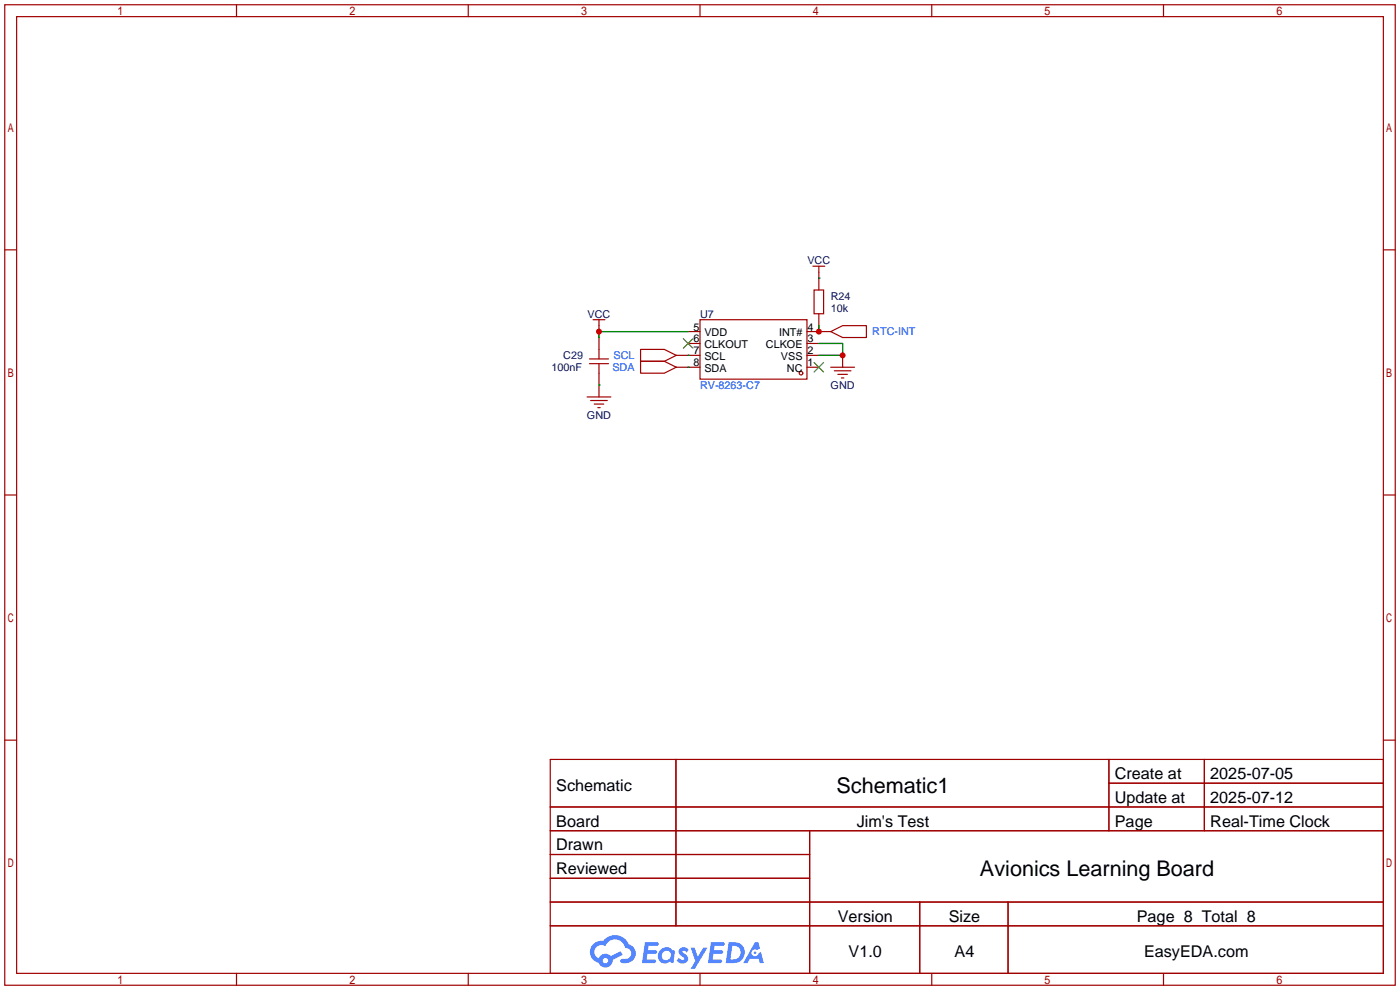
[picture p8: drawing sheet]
<svg xmlns="http://www.w3.org/2000/svg" width="299mm" height="212mm" viewBox="0 0 299 212" stroke-linecap="round" stroke-linejoin="round" font-family="sans-serif">
<g fill="none" stroke="#a10000" stroke-width=".25">
<path d="M1 1h297.2v209.6h-297.2zM3.6 3.6h292.1v204.4h-292.1zM50.5 1v2.6M100.1 1v2.6M149.6 1v2.6M199.1 1v2.6M248.7 1v2.6M1 53.4h2.6M295.7 53.4h2.5M1 105.8h2.6M295.7 105.8h2.5M1 158.2h2.6"/>
<path d="M295.7 158.2h2.5M117.6 162.3h178.1v45.7h-178.1zM117.6 172.5h178.1M117.6 177.5h178.1M144.5 162.3v35.6M173 177.5v30.5M237 162.3v15.2M237 167.4h58.7M257.4 162.3v15.2M117.6 182.6h55.4M117.6 192.8h178.1M117.6 187.7h55.4"/>
<path d="M117.6 197.9h178.1M196.6 192.8v15.2M215.4 192.8v15.2M50.5 208v2.6M100.1 208v2.6M149.6 208v2.6M199.1 208v2.6M248.7 208v2.6"/>
</g>
<g fill="#5487ff">
<path d="M145.3 202.7a1.3 1.3 0 0 1 1.9 .3l-.4 .6a.54 .54 0 0 0-.9-.2l.1 .2a1.34 1.34 0 0 1 .9 1.8 1.47 1.47 0 0 1-2.3-.1l.5-.6 .8 .5a.31 .31 0 0 0 .4-.3 .31 .31 0 0 0-.3-.4 1.12 1.12 0 0 1-.7-1.8z"/>
<path d="M147.6 202.5h.9l.6 2 1.2-2h.9l-2.7 4.6h-.9l1-1.7z"/>
<path d="M137.8 201.4h1.7a1.31 1.31 0 0 1 1.2 .2 .4 .4 0 0 1-.3 .5l-1.8 .1-.1 .9h1.6a.4 .4 0 0 1 .4 .4 .4 .4 0 0 1-.5 .4h-1.6l-.2 1.2h1.4a.46 .46 0 0 1 .5 0 .46 .46 0 0 1 .1 .5l-.4 .2h-2.6z"/>
<path d="M151.9 201.4h1.7a1.32 1.32 0 0 1 1.2 .2 .39 .39 0 0 1-.3 .5l-1.8 .1-.1 .9h1.6a.4 .4 0 0 1 .4 .4 .4 .4 0 0 1-.4 .4h-1.7l-.2 1.2h1.4a.46 .46 0 0 1 .5 0 .46 .46 0 0 1 .1 .5l-.4 .2h-2.6z"/>
<path d="M161.3 201.4h.8l.3 1.3-.6 .4a.75 .75 0 0 0-1.1 .3 .75 .75 0 0 0 .5 1 .75 .75 0 0 0 .9-.7l.5-.2 .6 2.3h-.8l-.3-.9h-1.8l-.5 .9h-1z"/>
<path d="M155.7 201.4l-.6 4.4h1.5a2.27 2.27 0 0 0 2.6-2.2 2.27 2.27 0 0 0-2.7-2.2zM156.5 202.1a1.5 1.5 0 0 1 1.8 1.6 1.5 1.5 0 0 1-1.9 1.4h-.3z"/>
<path d="M141.2 203a1.6 1.6 0 0 0-.3 2.3 1.6 1.6 0 0 0 2.3 .2l.7 .3 .3-2.4-.1-.3-.5-.1a1.58 1.58 0 0 0-2.4 0zM141.8 203.5a.98 .98 0 0 1 1.6 .4 .98 .98 0 0 1-1.1 1.3 .94 .94 0 0 1-.9-.7 .94 .94 0 0 1 .4-1z"/>
<path d="M126.8 201.8a2.37 2.37 0 0 0 1.1 4 1.54 1.54 0 0 0 1.8 1 1.54 1.54 0 0 0 1.2-1.6l2.2-1.1-.5-.8-2 1a1.57 1.57 0 0 0-2.7 .5 1.5 1.5 0 0 1-.7-2.1 1.5 1.5 0 0 1 2.2-.5 2.23 2.23 0 0 1 2.3-1.4 2.23 2.23 0 0 1 2 1.8 1.16 1.16 0 0 1 1.2 1.1 1.16 1.16 0 0 1-1.1 1.2h-.7a.47 .47 0 0 0-.5 .4 .47 .47 0 0 0 .4 .5 2.17 2.17 0 0 0 2.5-.9 2.17 2.17 0 0 0-.3-2.7l-.8-.4a3.2 3.2 0 0 0-5.5-.7l-1.1 .1zM128.8 205.3a.6 .6 0 0 1 1.2 0 .6 .6 0 0 1-1.2 0z"/>
<circle cx="161.4" cy="203.6" r=".28"/>
</g>
<g fill="none" stroke="#a10000" stroke-width=".25">
<path d="M173.7 56.9h2.6M175 56.9v5.1M126 76.7h4M126 77.7h4M126.7 68.3h2.6M128 68.3v2.6M128 72.1v4.6M128 77.7v7.1M136.9 77.2h5.1l2.5 1.3-2.5 1.3h-5.1zM136.9 74.7h5.1l2.5 1.2-2.5 1.3h-5.1zM144.5 78.5h5.1M144.5 75.9h5.1"/>
<path d="M147.1 73.4h2.5M147.1 70.9h2.5M149.6 68.3h22.9v12.7h-22.9zM172.5 78.5h2.5M172.5 75.9h2.5M172.5 73.4h2.5M172.5 70.9h5M174 62h2v5.1h-2zM175 67.1v2.5M177.5 70.9l2.6-1.3h5.1v2.5h-5.1zM177.5 78.5h5.1M178.3 79.2h3.6"/>
<path d="M180.1 75.9v2.6M125.5 84.8h5.1M126.2 85.6h3.6M127 86.4h2M127.8 87.1h.5M179.1 80h2M179.8 80.8h.5"/>
<circle cx="171.2" cy="79.8" r=".38"/>
</g>
<path d="M146 72.4l2.1 2M148.1 72.4l-2.1 2M174 77.5l2 2M176 77.5l-2 2" fill="none" stroke="#3c3" stroke-width=".25"/>
<path d="M175 59.4h.1M147.1 78.5h.1M147.1 75.9h.1M147.1 70.9h-19.1v1.2M175 69.6v1.3M175 73.4h5.1v2.5h-5.1M128 82.3h.1" fill="none" stroke="#008700" stroke-width=".25"/>
<g fill="#c00">
<circle cx="175" cy="70.9" r=".63"/>
<circle cx="180.1" cy="75.9" r=".63"/>
<circle cx="128" cy="70.9" r=".63"/>
</g>
<g font-size="4.6">
<text x="178.8" y="169.4">Schematic1</text>
<text x="209.4" y="187.2">Avionics Learning Board</text>
</g>
<g font-size="3.5">
<text x="238.3" y="166.5">Create at</text>
<text x="258.7" y="166.5">2025-07-05</text>
<text x="118.9" y="169.1">Schematic</text>
<text x="238.3" y="171.6">Update at</text>
<text x="258.7" y="171.6">2025-07-12</text>
<text x="118.9" y="176.7">Board</text>
<text x="183.1" y="176.7">Jim's Test</text>
<text x="238.3" y="176.7">Page</text>
<text x="258.7" y="176.7">Real-Time Clock</text>
<text x="118.9" y="181.8">Drawn</text>
<text x="118.9" y="186.8">Reviewed</text>
<text x="179.1" y="197">Version</text>
<text x="202.8" y="197">Size</text>
<text x="243" y="197">Page 8 Total 8</text>
<text x="181.4" y="204.6">V1.0</text>
<text x="204" y="204.6">A4</text>
<text x="244.5" y="204.6">EasyEDA.com</text>
</g>
<g font-size="2.3" fill="#000080">
<text x="172.6" y="56.4">VCC</text>
<text x="177.5" y="64.1">R24</text>
<text x="125.6" y="67.9">VCC</text>
<text x="149.6" y="67.9">U7</text>
<text x="177.5" y="66.6">10k</text>
<text x="120.4" y="76.8">C29</text>
<text x="117.9" y="79.3">100nF</text>
<text x="177.5" y="83.1">GND</text>
<text x="125.5" y="89.5">GND</text>
</g>
<g font-size="2.3">
<text x="148.2" y="70.6">5</text>
<text x="150.5" y="71.9">VDD</text>
<text x="166.5" y="71.9">INT#</text>
<text x="172.6" y="70.6">4</text>
<text x="148.2" y="73.2">6</text>
<text x="148.2" y="75.7">7</text>
<text x="150.5" y="74.4">CLKOUT</text>
<text x="150.5" y="77">SCL</text>
<text x="163.7" y="74.4">CLKOE</text>
<text x="166.9" y="77">VSS</text>
<text x="172.6" y="75.7">2</text>
<text x="172.6" y="73.2">3</text>
<text x="148.2" y="78.3">8</text>
<text x="150.5" y="79.5">SDA</text>
<text x="168.2" y="79.5">NC</text>
<text x="172.6" y="78.3">1</text>
</g>
<g font-size="2.3" fill="#00f">
<text x="186.4" y="71.7">RTC-INT</text>
<text x="131.1" y="76.8">SCL</text>
<text x="130.9" y="79.3">SDA</text>
<text x="149.6" y="83.1">RV-8263-C7</text>
</g>
</svg>
